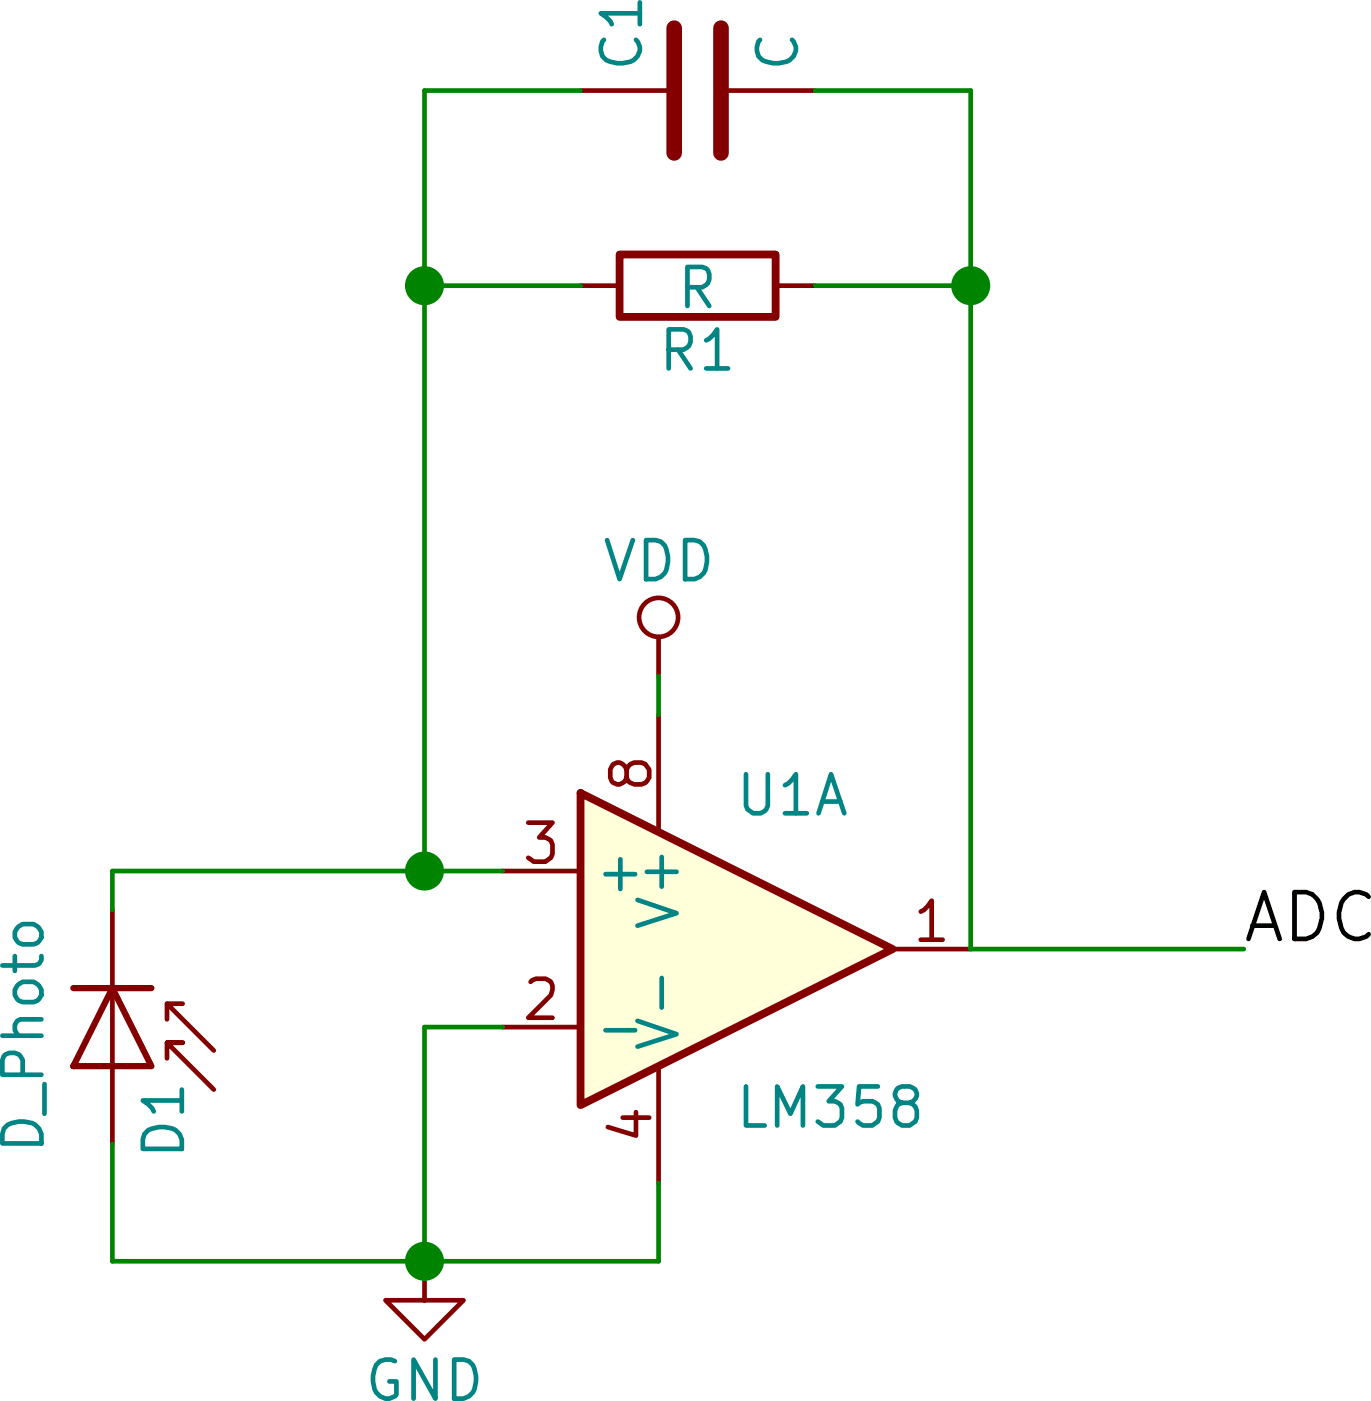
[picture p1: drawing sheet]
EESchema Schematic File Version 2
LIBS:power
LIBS:device
LIBS:transistors
LIBS:conn
LIBS:linear
LIBS:regul
LIBS:74xx
LIBS:cmos4000
LIBS:adc-dac
LIBS:memory
LIBS:xilinx
LIBS:microcontrollers
LIBS:dsp
LIBS:microchip
LIBS:analog_switches
LIBS:motorola
LIBS:texas
LIBS:intel
LIBS:audio
LIBS:interface
LIBS:digital-audio
LIBS:philips
LIBS:display
LIBS:cypress
LIBS:siliconi
LIBS:opto
LIBS:atmel
LIBS:contrib
LIBS:valves
EELAYER 25 0
EELAYER END
$Descr A4 11693 8268
encoding utf-8
Sheet 1 1
Title ""
Date ""
Rev ""
Comp ""
Comment1 ""
Comment2 ""
Comment3 ""
Comment4 ""
$EndDescr
$Comp
L LM358 U1
U 1 1
P 5400 4100
F 0 "U1" H 5400 4300 50  0000 L CNN
F 1 "LM358" H 5400 3900 50  0000 L CNN
F 2 "" H 5400 4100 50  0000 C CNN
F 3 "" H 5400 4100 50  0000 C CNN
	1    5400 4100
	1    0    0    -1  
$EndComp
$Comp
L D_Photo D1
U 1 1
P 4600 4250
F 0 "D1" H 4620 4320 50  0000 L CNN
F 1 "D_Photo" H 4560 4140 50  0000 C CNN
F 2 "" H 4550 4250 50  0000 C CNN
F 3 "" H 4550 4250 50  0000 C CNN
	1    4600 4250
	0    1    1    0   
$EndComp
$Comp
L GND #PWR1
U 1 1
P 5000 4500
F 0 "#PWR1" H 5000 4250 50  0001 C CNN
F 1 "GND" H 5000 4350 50  0000 C CNN
F 2 "" H 5000 4500 50  0000 C CNN
F 3 "" H 5000 4500 50  0000 C CNN
	1    5000 4500
	1    0    0    -1  
$EndComp
$Comp
L VDD #PWR2
U 1 1
P 5300 3750
F 0 "#PWR2" H 5300 3600 50  0001 C CNN
F 1 "VDD" H 5300 3900 50  0000 C CNN
F 2 "" H 5300 3750 50  0000 C CNN
F 3 "" H 5300 3750 50  0000 C CNN
	1    5300 3750
	1    0    0    -1  
$EndComp
$Comp
L R R1
U 1 1
P 5350 3250
F 0 "R1" V 5430 3250 50  0000 C CNN
F 1 "R" V 5350 3250 50  0000 C CNN
F 2 "" V 5280 3250 50  0000 C CNN
F 3 "" H 5350 3250 50  0000 C CNN
	1    5350 3250
	0    1    1    0   
$EndComp
Wire Wire Line
	5700 3250 5500 3250
Wire Wire Line
	5000 3250 5200 3250
Wire Wire Line
	5700 3000 5700 4100
Connection ~ 5000 4000
Wire Wire Line
	5000 3000 5000 4000
Wire Wire Line
	5300 3750 5300 3800
Connection ~ 5000 4500
Wire Wire Line
	4600 4350 4600 4500
Wire Wire Line
	5000 4200 5000 4500
Wire Wire Line
	5100 4200 5000 4200
Wire Wire Line
	4600 4500 5300 4500
Wire Wire Line
	5300 4500 5300 4400
Wire Wire Line
	4600 4000 5100 4000
Wire Wire Line
	4600 4050 4600 4000
$Comp
L C C1
U 1 1
P 5350 3000
F 0 "C1" H 5375 3100 50  0000 L CNN
F 1 "C" H 5375 2900 50  0000 L CNN
F 2 "" H 5388 2850 50  0000 C CNN
F 3 "" H 5350 3000 50  0000 C CNN
	1    5350 3000
	0    -1   -1   0   
$EndComp
Wire Wire Line
	5500 3000 5700 3000
Connection ~ 5700 3250
Wire Wire Line
	5200 3000 5000 3000
Connection ~ 5000 3250
Wire Wire Line
	5700 4100 6050 4100
Text Label 6050 4100 0    60   ~ 0
ADC
$EndSCHEMATC
